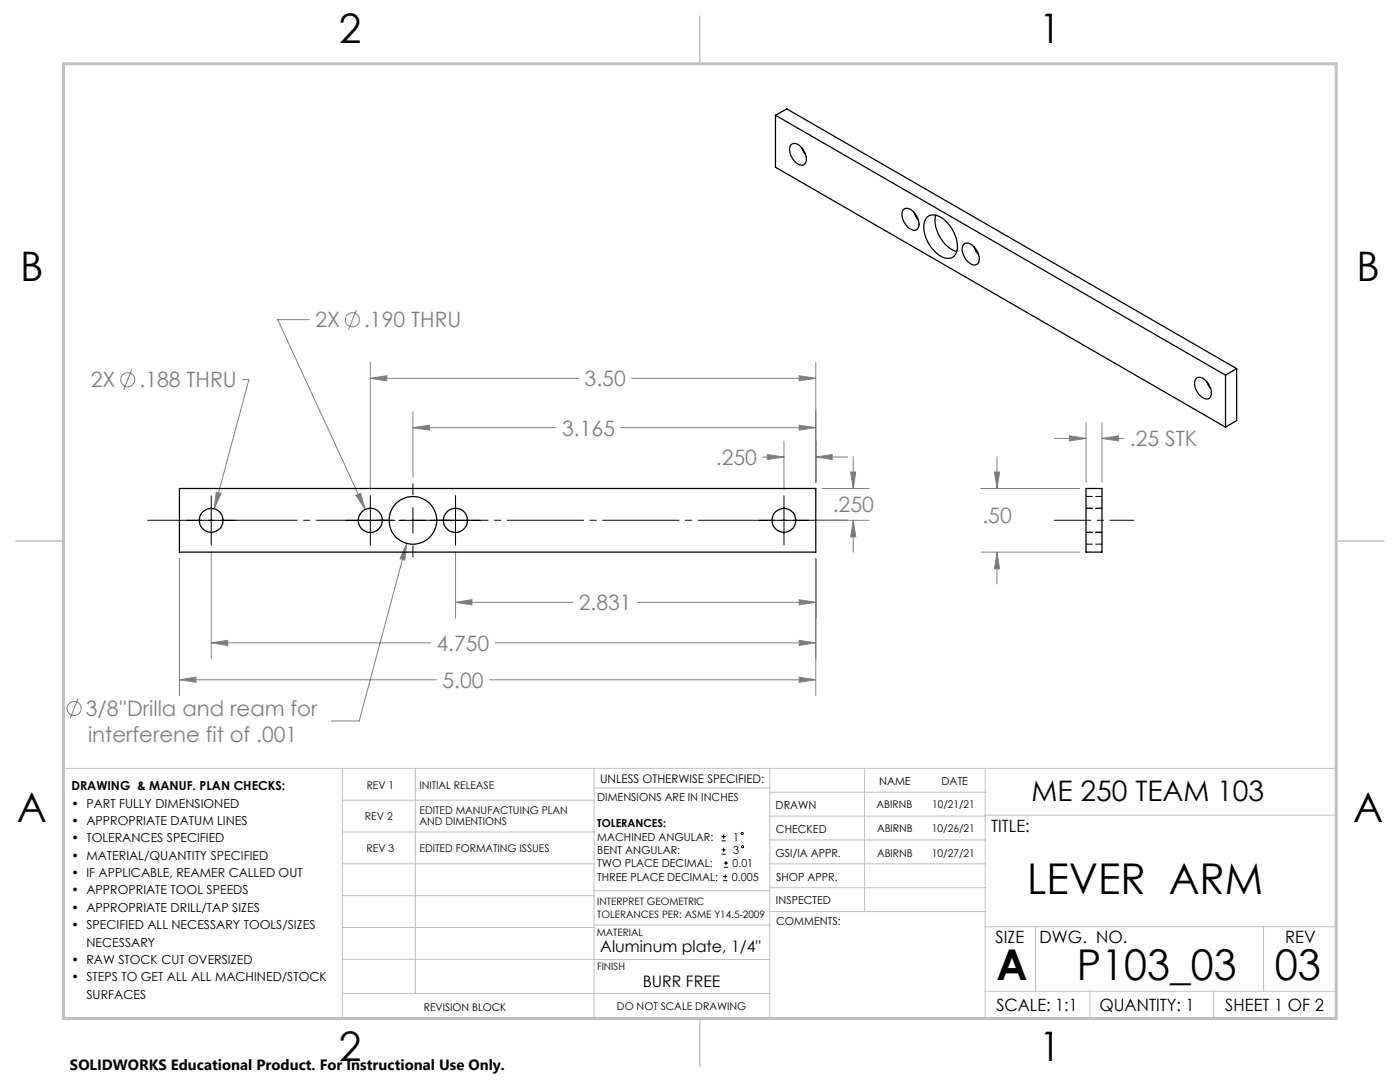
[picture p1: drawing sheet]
<svg xmlns="http://www.w3.org/2000/svg" width="279mm" height="216mm" viewBox="0 0 279 216" stroke-linecap="round" stroke-linejoin="round" font-family="sans-serif">
<g fill="none" stroke="#808080" stroke-width=".2">
<path d="M26.3 73.7l-1.6 4.1M48.4 75.7h1.3l-6.9 25.8M61.8 63.8h-6.4l17.5 37.8M71.1 61.8l-1.6 4M73.9 75.5l3.3-.5v1zM73.9 72.3v25.3M73.9 75.5h41.6M126 75.5h36.8M159.5 75l3.3 .5-3.3 .5zM162.8 72.3v23.9M43.1 98.2l1 .3-1.3 3zM71 98.8l1-.4 .9 3.2z"/>
<path d="M82.4 85.3l3.3-.5v1zM82.4 82.2v13.1M82.4 85.3h28.6M123.9 85.3h38.9M152.2 91.2h4.3M153.1 90.7l3.4 .5-3.4 .5zM156.5 88v9.6M159.5 84.8l3.3 .5-3.3 .5zM162.8 91.2l3.3-.5v1zM162.8 91.2h6.4M164.1 97.5h9.4M169.8 94.2h1l-.5 3.3z"/>
<path d="M170.3 91.1v6.4M195.8 97.5h19.7M198.5 94.2h1l-.5 3.3zM199 91.1v6.4M210.4 87.5h6.3M213.4 87l3.3 .5-3.3 .5zM216.7 84.3v11.9M219.9 87.5l3.3-.5v1zM219.9 84.3v11.9M219.9 87.5h4.4M35.8 111.4v27.4M42.2 110v21.4"/>
<path d="M81.2 108.4l-.4 3.4-1-.3zM81.2 108.4l-9.5 35.5h-5.6M90.9 110.1v13.3M159.5 119.7l3.3 .5-3.3 .5zM162.6 103.8h10.9M162.8 111.4v27.4M170.3 103.8l.5 3.3h-1zM170.3 103.8v6.4M195.8 110.2h19.7M199 110.2l.5 3.3h-1zM199 110.2v6.3M15.6 139.3l-1.6 4.1"/>
<path d="M35.8 135.6l3.3-.5v1zM35.8 135.6h51.3M42.2 128.3l3.2-.5v1zM42.2 128.3h43.7M90.9 120.2l3.3-.5v1zM90.9 120.2h23.4M97.6 135.6h65.2M98.8 128.3h64M127.2 120.2h35.6M159.5 135.1l3.3 .5-3.3 .5zM159.5 127.8l3.3 .5-3.3 .5z"/>
<circle cx="25.5" cy="75.7" r="1.4"/>
<circle cx="70.3" cy="63.8" r="1.41"/>
<circle cx="14.8" cy="141.4" r="1.4"/>
</g>
<g fill="none" stroke="#000" stroke-width=".2">
<path d="M42.2 98.9v9.9M73.9 98.9v9.9M82.4 96.5v2.2M90.9 98.9v9.9M156.5 98.9v9.9M37.2 103.8h9.9M68.9 103.8h9.9M79.9 103.8h5M82.4 101.3v5.1M82.4 108.9v2.2M85.9 103.8h9.9M151.5 103.8h9.9"/>
<path d="M144 167.8h.9M144 166.9h.9M144 170.4h.8M144 169.6h.8M144.3 175.7h.9M144.3 174.9h.9M144.4 166.5v.9M144.4 169.2v.8M144.5 173.1h.8M144.5 172.2h.8M144.7 174.5v.8M144.9 171.8v.8"/>
<circle cx="148.1" cy="166.3" r=".21"/>
<circle cx="148.2" cy="169" r=".21"/>
</g>
<path d="M29.5 103.8h139.7" fill="none" stroke="#000" stroke-width=".2" stroke-dasharray="15.2 1.3 1.3 1.3" stroke-dashoffset="4.4"/>
<path d="M210.4 103.8h15.9" fill="none" stroke="#000" stroke-width=".2" stroke-dasharray="15.2 1.3 1.3 1.3" stroke-dashoffset="7.9"/>
<g fill="none" stroke="#c0c0c0" stroke-width=".2">
<path d="M12.7 153.3h254v49.9h-240M68.3 153.3v49.9M68.3 159.7h50.3M82.9 153.3v44.9M118.6 153.3v49.9M118.6 157.2h35M153.6 153.3v49.9M153.6 158.1h43M172.5 153.3v28.6M196.6 153.3v49.9M68.3 166h50.3M68.3 178.7h50.3"/>
<path d="M68.3 172.4h50.3M118.6 177.7h35M153.6 162.8h43M153.6 177.1h43M153.6 172.4h43M153.6 167.6h43M196.6 162.7h70.1M68.3 198.2h85.3M68.3 191.4l85.3 .1M68.3 185.1h50.3M118.6 184.6h35M153.6 181.9h43"/>
<path d="M196.6 184.9h70.1M196.6 197.8h70.1M206.7 184.9v12.9M217.5 197.8v5.4M242.2 197.8v5.4M252.2 184.9v12.9"/>
</g>
<path d="M139.7 3.2v9.5M3.1 107.9h9.6M266.7 107.9h9.5M139.7 203.2v9.6" fill="none" stroke="#c0c0c0" stroke-width=".3"/>
<path d="M12.7 12.7h254v190.5h-254z" fill="none" stroke="#c0c0c0" stroke-width=".6"/>
<path d="M71 98.8l1.9 2.8-.9-3.2zM43.1 98.2l-.3 3.3 1.3-3zM81.2 108.4l-1.4 3.1 1 .3zM159.5 135.1l3.3 .5-3.3 .5zM35.8 135.6l3.3-.5v1zM159.5 84.8l3.3 .5-3.3 .5zM82.4 85.3l3.3-.5v1zM153.1 90.7l3.4 .5-3.4 .5zM162.8 91.2l3.3-.5v1zM42.2 128.3l3.2-.5v1zM159.5 127.8l3.3 .5-3.3 .5zM170.3 103.8l.5 3.3h-1zM169.8 94.2h1l-.5 3.3zM159.5 119.7l3.3 .5-3.3 .5zM90.9 120.2l3.3-.5v1zM73.9 75.5l3.3-.5v1zM159.5 75l3.3 .5-3.3 .5zM213.4 87l3.3 .5-3.3 .5zM219.9 87.5l3.3-.5v1zM199 110.2l.5 3.3h-1zM198.5 94.2h1l-.5 3.3z" fill="#808080"/>
<g fill="none" stroke="#000" stroke-width=".25">
<path d="M154.8 23l89.8 51.9M154.8 23v10.4l89.8 51.8M154.8 23l2.2-1.3 89.8 51.9M157.8 28.9a1.4 1.4 0 0 1 2.1 .5 2.64 2.64 0 0 1 .6 3.4 1.67 1.67 0 0 1-2.1-.8 2.84 2.84 0 0 1-.6-3.1zM160 29.5l.8 1.3M180.3 41.8a1.49 1.49 0 0 1 2.1 .5 2.73 2.73 0 0 1 .6 3.5 1.72 1.72 0 0 1-2.1-.8 2.88 2.88 0 0 1-.6-3.2zM182.4 42.3l.9 1.6M185.1 43.3a2.67 2.67 0 0 1 3.5 .6 7.4 7.4 0 0 1 2.4 5.9 1.92 1.92 0 0 1-3 1.5 6.9 6.9 0 0 1-3.5-7.2zM186.7 42.9a6.8 6.8 0 0 0 4.2 7.3M192.3 48.8a1.41 1.41 0 0 1 2.1 .5 2.68 2.68 0 0 1 .7 3.4 1.67 1.67 0 0 1-2.2-.8l-.6-1a2.18 2.18 0 0 1 0-2.1zM194.4 49.3l.4 .9 .5 .6M238.7 75.6a1.44 1.44 0 0 1 2 .5 2.64 2.64 0 0 1 .7 3.3 1.65 1.65 0 0 1-2.2-.8 3 3 0 0 1-.5-3z"/>
<path d="M240.8 76.1l.8 1.4M244.6 74.9v10.3M246.8 73.6l-2.2 1.3M246.8 73.6v10.3l-2.2 1.3M35.8 97.5h127v12.7h-127zM216.7 97.5h3.2v12.7h-3.2z"/>
<circle cx="42.1" cy="103.8" r="2.38"/>
<circle cx="73.9" cy="103.8" r="2.41"/>
<circle cx="82.4" cy="103.8" r="4.8"/>
<circle cx="90.9" cy="103.8" r="2.42"/>
<circle cx="156.4" cy="103.8" r="2.38"/>
</g>
<path d="M219.9 99.1h-3.1M216.8 106.2h3.1M216.8 108.6h3.1M219.9 101.4h-3.1" fill="none" stroke="#000" stroke-width=".2" stroke-dasharray="1.3 .6"/>
<g font-size="8.5">
<text x="205" y="178.4">LEVER ARM</text>
<text x="198.9" y="195.5">A</text>
<text x="214.9" y="195.5">P103_03</text>
<text x="254.4" y="195.5">03</text>
</g>
<g font-size="8.1">
<text x="67.6" y="8.5">2</text>
<text x="207.3" y="8.5">1</text>
<text x="4" y="56.2">B</text>
<text x="270.7" y="56.2">B</text>
<text x="3.3" y="164.1">A</text>
<text x="270" y="164.1">A</text>
<text x="67.6" y="211.7">2</text>
<text x="207.3" y="211.7">1</text>
</g>
<text font-size="5.6" x="205.9" y="159.9">ME 250 TEAM 103</text>
<g font-size="4.2" fill="#808080">
<text x="63" y="65.3">2X</text>
<text x="72.7" y="65.3">.190 THRU</text>
<text x="18.1" y="77.3">2X</text>
<text x="27.8" y="77.3">.188 THRU</text>
<text x="116.7" y="77.1">3.50</text>
<text x="112.2" y="86.9">3.165</text>
<text x="225.5" y="89.1">.25 STK</text>
<text x="142.9" y="92.8">.250</text>
<text x="166.2" y="102.2">.250</text>
<text x="196.1" y="104.3">.50</text>
<text x="115.5" y="121.8">2.831</text>
<text x="87.1" y="129.9">4.750</text>
<text x="88.3" y="137.2">5.00</text>
<text x="17.1" y="142.9">3/8''Drilla and ream for</text>
<text x="17.6" y="148">interferene fit of .001</text>
</g>
<g font-size="3.4">
<text x="197.8" y="166">TITLE:</text>
<text x="198.7" y="188.1">SIZE</text>
<text x="207.5" y="188.1">DWG. NO.</text>
<text x="256.5" y="188.2">REV</text>
<text x="198.8" y="201.7">SCALE: 1:1</text>
<text x="219.4" y="201.7">QUANTITY: 1</text>
<text x="244.5" y="201.7">SHEET 1 OF 2</text>
</g>
<g font-size="3.2">
<text x="119.8" y="189.9">Aluminum plate, 1/4&quot;</text>
<text x="128.3" y="197">BURR FREE</text>
</g>
<text font-size="3" x="14" y="213.5">SOLIDWORKS Educational Product. For Instructional Use Only.</text>
<g font-size="2.5">
<text x="14.2" y="157.7">DRAWING &amp; MANUF. PLAN CHECKS:</text>
<text x="14.2" y="161.1">• PART FULLY DIMENSIONED</text>
<text x="14.2" y="164.6">• APPROPRIATE DATUM LINES</text>
<text x="14.2" y="168.1">• TOLERANCES SPECIFIED</text>
<text x="14.2" y="171.5">• MATERIAL/QUANTITY SPECIFIED</text>
<text x="14.2" y="175">• IF APPLICABLE, REAMER CALLED OUT</text>
<text x="14.2" y="178.5">• APPROPRIATE TOOL SPEEDS</text>
<text x="14.2" y="181.9">• APPROPRIATE DRILL/TAP SIZES</text>
<text x="14.2" y="185.4">• SPECIFIED ALL NECESSARY TOOLS/SIZES</text>
<text x="17.2" y="188.9">NECESSARY</text>
<text x="14.2" y="192.4">• RAW STOCK CUT OVERSIZED</text>
<text x="14.2" y="195.8">• STEPS TO GET ALL ALL MACHINED/STOCK</text>
<text x="17.2" y="199.3">SURFACES</text>
</g>
<text font-size="2.4" x="119.8" y="156.2">UNLESS OTHERWISE SPECIFIED:</text>
<g font-size="2.2">
<text x="119.2" y="159.8">DIMENSIONS ARE IN INCHES</text>
<text x="154.8" y="161.4">DRAWN</text>
<text x="175.4" y="156.6">NAME</text>
<text x="187.9" y="156.7">DATE</text>
<text x="119.2" y="165.1">TOLERANCES:</text>
<text x="119.2" y="167.8">MACHINED ANGULAR:</text>
<text x="146.3" y="167.8">1</text>
<text x="154.9" y="166.3">CHECKED</text>
<text x="119.2" y="173.1">TWO PLACE DECIMAL:</text>
<text x="119.2" y="170.4">BENT ANGULAR:</text>
<text x="146.2" y="173.1">0.01</text>
<text x="146.4" y="170.4">3</text>
<text x="154.8" y="170.9">GSI/IA APPR.</text>
<text x="119.2" y="175.7">THREE PLACE DECIMAL:</text>
<text x="146.1" y="175.7">0.005</text>
<text x="154.9" y="175.7">SHOP APPR.</text>
<text x="154.9" y="180.4">INSPECTED</text>
<text x="154.9" y="184.6">COMMENTS:</text>
</g>
<g font-size="2.1">
<text x="73.2" y="157.4">REV 1</text>
<text x="83.7" y="157.4">INITIAL RELEASE</text>
<text x="174.9" y="161.2">ABIRNB</text>
<text x="186" y="161.2">10/21/21</text>
<text x="72.8" y="163.6">REV 2</text>
<text x="83.7" y="162.5">EDITED MANUFACTUING PLAN</text>
<text x="83.7" y="164.6">AND DIMENTIONS</text>
<text x="175" y="166.1">ABIRNB</text>
<text x="186" y="166.1">10/26/21</text>
<text x="73.1" y="170.1">REV 3</text>
<text x="83.7" y="170.1">EDITED FORMATING ISSUES</text>
<text x="175" y="171">ABIRNB</text>
<text x="186" y="171">10/27/21</text>
<text x="84.6" y="201.7">REVISION BLOCK</text>
<text x="123.1" y="201.6">DO NOT SCALE DRAWING</text>
</g>
<g font-size="2">
<text x="119.2" y="180.6">INTERPRET GEOMETRIC</text>
<text x="119.2" y="183.1">TOLERANCES PER: ASME Y14.5-2009</text>
<text x="119.1" y="186.7">MATERIAL</text>
<text x="119.1" y="193.5">FINISH</text>
</g>
</svg>
